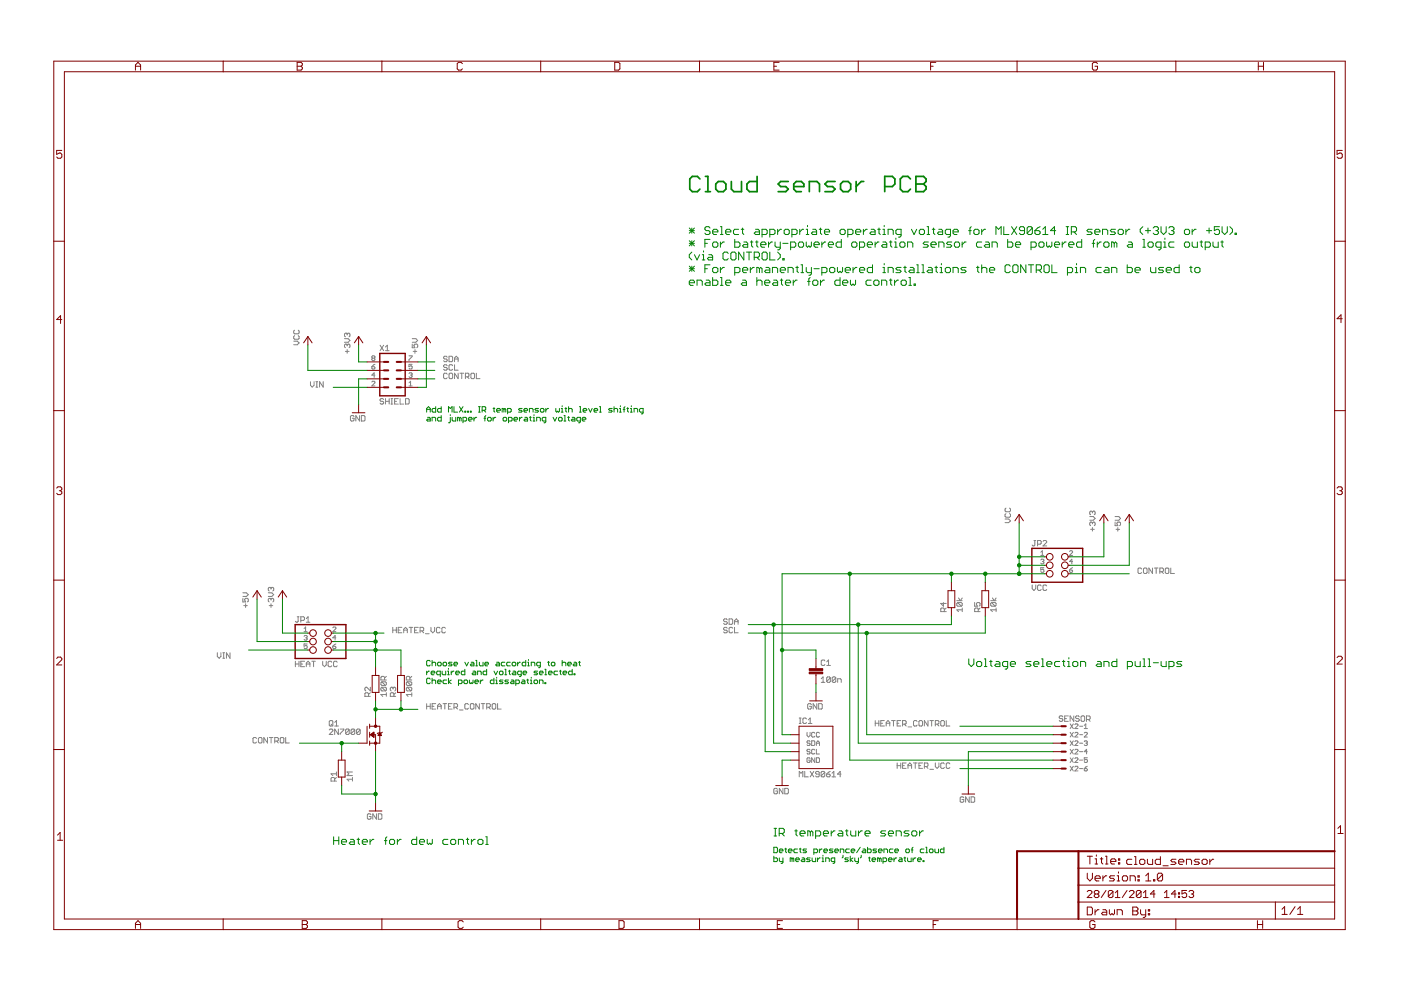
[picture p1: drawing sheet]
<?xml version="1.0" encoding="utf-8"?>
<!DOCTYPE eagle SYSTEM "eagle.dtd">
<!--
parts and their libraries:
SparkFun: Licensing: CC v3.0 Share-Alike You are welcome to use this library for commercial purposes.
-->
<eagle version="6.4">
<drawing>
<settings>
<setting alwaysvectorfont="yes"/>
<setting verticaltext="up"/>
</settings>
<grid distance="0.1" unitdist="inch" unit="inch" style="lines" multiple="1" display="no" altdistance="0.01" altunitdist="inch" altunit="inch"/>
<schematic xreflabel="%F%N/%S.%C%R" xrefpart="/%S.%C%R">
<libraries>
<library name="SteveMarple">
<symbols>
<symbol name="A3L-LOC">
<wire x1="0" y1="0" x2="50.8" y2="0" width="0.1016" layer="94"/>
<wire x1="50.8" y1="0" x2="98.425" y2="0" width="0.1016" layer="94"/>
<wire x1="98.425" y1="0" x2="146.05" y2="0" width="0.1016" layer="94"/>
<wire x1="146.05" y1="0" x2="193.675" y2="0" width="0.1016" layer="94"/>
<wire x1="193.675" y1="0" x2="241.3" y2="0" width="0.1016" layer="94"/>
<wire x1="241.3" y1="0" x2="288.925" y2="0" width="0.1016" layer="94"/>
<wire x1="288.925" y1="0" x2="336.55" y2="0" width="0.1016" layer="94"/>
<wire x1="336.55" y1="0" x2="387.35" y2="0" width="0.1016" layer="94"/>
<wire x1="387.35" y1="0" x2="387.35" y2="53.975" width="0.1016" layer="94"/>
<wire x1="387.35" y1="53.975" x2="387.35" y2="104.775" width="0.1016" layer="94"/>
<wire x1="387.35" y1="104.775" x2="387.35" y2="155.575" width="0.1016" layer="94"/>
<wire x1="387.35" y1="155.575" x2="387.35" y2="206.375" width="0.1016" layer="94"/>
<wire x1="387.35" y1="206.375" x2="387.35" y2="260.35" width="0.1016" layer="94"/>
<wire x1="146.05" y1="260.35" x2="98.425" y2="260.35" width="0.1016" layer="94"/>
<wire x1="98.425" y1="260.35" x2="50.8" y2="260.35" width="0.1016" layer="94"/>
<wire x1="50.8" y1="260.35" x2="0" y2="260.35" width="0.1016" layer="94"/>
<wire x1="0" y1="260.35" x2="0" y2="206.375" width="0.1016" layer="94"/>
<wire x1="0" y1="206.375" x2="0" y2="155.575" width="0.1016" layer="94"/>
<wire x1="0" y1="155.575" x2="0" y2="104.775" width="0.1016" layer="94"/>
<wire x1="0" y1="104.775" x2="0" y2="53.975" width="0.1016" layer="94"/>
<wire x1="0" y1="53.975" x2="0" y2="0" width="0.1016" layer="94"/>
<wire x1="3.175" y1="3.175" x2="50.8" y2="3.175" width="0.1016" layer="94"/>
<wire x1="50.8" y1="3.175" x2="98.425" y2="3.175" width="0.1016" layer="94"/>
<wire x1="98.425" y1="3.175" x2="146.05" y2="3.175" width="0.1016" layer="94"/>
<wire x1="146.05" y1="3.175" x2="193.675" y2="3.175" width="0.1016" layer="94"/>
<wire x1="193.675" y1="3.175" x2="241.3" y2="3.175" width="0.1016" layer="94"/>
<wire x1="241.3" y1="3.175" x2="288.925" y2="3.175" width="0.1016" layer="94"/>
<wire x1="288.925" y1="3.175" x2="307.34" y2="3.175" width="0.1016" layer="94"/>
<wire x1="336.55" y1="3.175" x2="307.34" y2="3.175" width="0.1016" layer="94"/>
<wire x1="336.55" y1="3.175" x2="366.395" y2="3.175" width="0.1016" layer="94"/>
<wire x1="366.395" y1="3.175" x2="384.175" y2="3.175" width="0.1016" layer="94"/>
<wire x1="384.175" y1="3.175" x2="384.175" y2="8.255" width="0.1016" layer="94"/>
<wire x1="384.175" y1="8.255" x2="384.175" y2="13.335" width="0.1016" layer="94"/>
<wire x1="384.175" y1="13.335" x2="384.175" y2="18.415" width="0.1016" layer="94"/>
<wire x1="384.175" y1="18.415" x2="384.175" y2="23.495" width="0.1016" layer="94"/>
<wire x1="384.175" y1="23.495" x2="384.175" y2="53.975" width="0.1016" layer="94"/>
<wire x1="384.175" y1="53.975" x2="384.175" y2="104.775" width="0.1016" layer="94"/>
<wire x1="384.175" y1="104.775" x2="384.175" y2="155.575" width="0.1016" layer="94"/>
<wire x1="384.175" y1="155.575" x2="384.175" y2="206.375" width="0.1016" layer="94"/>
<wire x1="384.175" y1="206.375" x2="384.175" y2="257.175" width="0.1016" layer="94"/>
<wire x1="384.175" y1="257.175" x2="336.55" y2="257.175" width="0.1016" layer="94"/>
<wire x1="336.55" y1="257.175" x2="288.925" y2="257.175" width="0.1016" layer="94"/>
<wire x1="288.925" y1="257.175" x2="241.3" y2="257.175" width="0.1016" layer="94"/>
<wire x1="241.3" y1="257.175" x2="193.675" y2="257.175" width="0.1016" layer="94"/>
<wire x1="193.675" y1="257.175" x2="146.05" y2="257.175" width="0.1016" layer="94"/>
<wire x1="146.05" y1="257.175" x2="98.425" y2="257.175" width="0.1016" layer="94"/>
<wire x1="98.425" y1="257.175" x2="50.8" y2="257.175" width="0.1016" layer="94"/>
<wire x1="50.8" y1="257.175" x2="3.175" y2="257.175" width="0.1016" layer="94"/>
<wire x1="3.175" y1="257.175" x2="3.175" y2="206.375" width="0.1016" layer="94"/>
<wire x1="3.175" y1="206.375" x2="3.175" y2="155.575" width="0.1016" layer="94"/>
<wire x1="3.175" y1="155.575" x2="3.175" y2="104.775" width="0.1016" layer="94"/>
<wire x1="3.175" y1="104.775" x2="3.175" y2="53.975" width="0.1016" layer="94"/>
<wire x1="3.175" y1="53.975" x2="3.175" y2="3.175" width="0.1016" layer="94"/>
<wire x1="387.35" y1="260.35" x2="336.55" y2="260.35" width="0.1016" layer="94"/>
<wire x1="336.55" y1="260.35" x2="288.925" y2="260.35" width="0.1016" layer="94"/>
<wire x1="288.925" y1="260.35" x2="241.3" y2="260.35" width="0.1016" layer="94"/>
<wire x1="241.3" y1="260.35" x2="193.675" y2="260.35" width="0.1016" layer="94"/>
<wire x1="193.675" y1="260.35" x2="146.05" y2="260.35" width="0.1016" layer="94"/>
<wire x1="193.675" y1="260.35" x2="193.675" y2="257.175" width="0.1016" layer="94"/>
<wire x1="193.675" y1="3.175" x2="193.675" y2="0" width="0.1016" layer="94"/>
<wire x1="0" y1="104.775" x2="3.175" y2="104.775" width="0.1016" layer="94"/>
<wire x1="384.175" y1="155.575" x2="387.35" y2="155.575" width="0.1016" layer="94"/>
<wire x1="98.425" y1="257.175" x2="98.425" y2="260.35" width="0.1016" layer="94"/>
<wire x1="98.425" y1="3.175" x2="98.425" y2="0" width="0.1016" layer="94"/>
<wire x1="288.925" y1="260.35" x2="288.925" y2="257.175" width="0.1016" layer="94"/>
<wire x1="288.925" y1="3.175" x2="288.925" y2="0" width="0.1016" layer="94"/>
<wire x1="0" y1="53.975" x2="3.175" y2="53.975" width="0.1016" layer="94"/>
<wire x1="384.175" y1="104.775" x2="387.35" y2="104.775" width="0.1016" layer="94"/>
<wire x1="0" y1="155.575" x2="3.175" y2="155.575" width="0.1016" layer="94"/>
<wire x1="384.175" y1="206.375" x2="387.35" y2="206.375" width="0.1016" layer="94"/>
<wire x1="50.8" y1="257.175" x2="50.8" y2="260.35" width="0.1016" layer="94"/>
<wire x1="0" y1="206.375" x2="3.175" y2="206.375" width="0.1016" layer="94"/>
<wire x1="384.175" y1="53.975" x2="387.35" y2="53.975" width="0.1016" layer="94"/>
<wire x1="146.05" y1="257.175" x2="146.05" y2="260.35" width="0.1016" layer="94"/>
<wire x1="241.3" y1="260.35" x2="241.3" y2="257.175" width="0.1016" layer="94"/>
<wire x1="336.55" y1="260.35" x2="336.55" y2="257.175" width="0.1016" layer="94"/>
<wire x1="336.55" y1="3.175" x2="336.55" y2="0" width="0.1016" layer="94"/>
<wire x1="241.3" y1="3.175" x2="241.3" y2="0" width="0.1016" layer="94"/>
<wire x1="146.05" y1="3.175" x2="146.05" y2="0" width="0.1016" layer="94"/>
<wire x1="50.8" y1="0" x2="50.8" y2="3.175" width="0.1016" layer="94"/>
<wire x1="288.925" y1="3.175" x2="288.925" y2="23.495" width="0.6096" layer="94"/>
<wire x1="288.925" y1="23.495" x2="307.34" y2="23.495" width="0.6096" layer="94"/>
<wire x1="307.34" y1="23.495" x2="384.175" y2="23.495" width="0.6096" layer="94"/>
<wire x1="366.395" y1="3.175" x2="366.395" y2="8.255" width="0.1016" layer="94"/>
<wire x1="366.395" y1="8.255" x2="384.175" y2="8.255" width="0.1016" layer="94"/>
<wire x1="366.395" y1="8.255" x2="307.34" y2="8.255" width="0.1016" layer="94"/>
<wire x1="307.34" y1="8.255" x2="307.34" y2="3.175" width="0.6096" layer="94"/>
<wire x1="307.34" y1="8.255" x2="307.34" y2="13.335" width="0.6096" layer="94"/>
<wire x1="307.34" y1="13.335" x2="384.175" y2="13.335" width="0.1016" layer="94"/>
<wire x1="307.34" y1="13.335" x2="307.34" y2="18.415" width="0.6096" layer="94"/>
<wire x1="307.34" y1="18.415" x2="384.175" y2="18.415" width="0.1016" layer="94"/>
<wire x1="307.34" y1="18.415" x2="307.34" y2="23.495" width="0.6096" layer="94"/>
<text x="24.384" y="0.254" size="2.54" layer="94" font="vector">A</text>
<text x="74.422" y="0.254" size="2.54" layer="94" font="vector">B</text>
<text x="121.158" y="0.254" size="2.54" layer="94" font="vector">C</text>
<text x="169.418" y="0.254" size="2.54" layer="94" font="vector">D</text>
<text x="216.916" y="0.254" size="2.54" layer="94" font="vector">E</text>
<text x="263.652" y="0.254" size="2.54" layer="94" font="vector">F</text>
<text x="310.642" y="0.254" size="2.54" layer="94" font="vector">G</text>
<text x="360.934" y="0.254" size="2.54" layer="94" font="vector">H</text>
<text x="385.064" y="28.702" size="2.54" layer="94" font="vector">1</text>
<text x="384.81" y="79.502" size="2.54" layer="94" font="vector">2</text>
<text x="384.81" y="130.302" size="2.54" layer="94" font="vector">3</text>
<text x="384.81" y="181.864" size="2.54" layer="94" font="vector">4</text>
<text x="384.81" y="231.14" size="2.54" layer="94" font="vector">5</text>
<text x="361.188" y="257.556" size="2.54" layer="94" font="vector">H</text>
<text x="311.404" y="257.556" size="2.54" layer="94" font="vector">G</text>
<text x="262.89" y="257.556" size="2.54" layer="94" font="vector">F</text>
<text x="215.9" y="257.556" size="2.54" layer="94" font="vector">E</text>
<text x="168.148" y="257.556" size="2.54" layer="94" font="vector">D</text>
<text x="120.904" y="257.556" size="2.54" layer="94" font="vector">C</text>
<text x="72.898" y="257.556" size="2.54" layer="94" font="vector">B</text>
<text x="24.384" y="257.556" size="2.54" layer="94" font="vector">A</text>
<text x="0.762" y="231.14" size="2.54" layer="94" font="vector">5</text>
<text x="0.762" y="181.61" size="2.54" layer="94" font="vector">4</text>
<text x="0.762" y="130.302" size="2.54" layer="94" font="vector">3</text>
<text x="0.762" y="79.248" size="2.54" layer="94" font="vector">2</text>
<text x="1.016" y="26.67" size="2.54" layer="94" font="vector">1</text>
<text x="321.691" y="19.431" size="2.54" layer="94" font="vector">&gt;DRAWING_NAME</text>
<text x="309.88" y="9.525" size="2.286" layer="94" font="vector">&gt;LAST_DATE_TIME</text>
<text x="368.3" y="4.445" size="2.54" layer="94" font="vector">&gt;SHEET</text>
<text x="309.88" y="4.318" size="2.54" layer="94">Drawn By:</text>
<text x="309.88" y="19.558" size="2.54" layer="94">Title:</text>
<text x="309.88" y="14.478" size="2.54" layer="94">Version:</text>
</symbol>
<symbol name="RESISTOR">
<wire x1="-2.54" y1="1.016" x2="2.54" y2="1.016" width="0.254" layer="94"/>
<wire x1="-2.54" y1="-1.016" x2="2.54" y2="-1.016" width="0.254" layer="94"/>
<wire x1="-2.54" y1="1.016" x2="-2.54" y2="-1.016" width="0.254" layer="94"/>
<wire x1="2.54" y1="1.016" x2="2.54" y2="-1.016" width="0.254" layer="94"/>
<text x="-3.81" y="1.4986" size="1.778" layer="95">&gt;NAME</text>
<text x="-3.81" y="-3.302" size="1.778" layer="96">&gt;VALUE</text>
<pin name="2" x="5.08" y="0" visible="off" length="short" direction="pas" swaplevel="1" rot="R180"/>
<pin name="1" x="-5.08" y="0" visible="off" length="short" direction="pas" swaplevel="1"/>
</symbol>
<symbol name="ML8">
<wire x1="3.81" y1="-5.08" x2="-3.81" y2="-5.08" width="0.4064" layer="94"/>
<wire x1="-3.81" y1="7.62" x2="-3.81" y2="-5.08" width="0.4064" layer="94"/>
<wire x1="3.81" y1="-5.08" x2="3.81" y2="7.62" width="0.4064" layer="94"/>
<wire x1="-3.81" y1="7.62" x2="3.81" y2="7.62" width="0.4064" layer="94"/>
<wire x1="1.27" y1="5.08" x2="2.54" y2="5.08" width="0.6096" layer="94"/>
<wire x1="1.27" y1="2.54" x2="2.54" y2="2.54" width="0.6096" layer="94"/>
<wire x1="1.27" y1="0" x2="2.54" y2="0" width="0.6096" layer="94"/>
<wire x1="1.27" y1="-2.54" x2="2.54" y2="-2.54" width="0.6096" layer="94"/>
<wire x1="-2.54" y1="5.08" x2="-1.27" y2="5.08" width="0.6096" layer="94"/>
<wire x1="-2.54" y1="2.54" x2="-1.27" y2="2.54" width="0.6096" layer="94"/>
<wire x1="-2.54" y1="0" x2="-1.27" y2="0" width="0.6096" layer="94"/>
<wire x1="-2.54" y1="-2.54" x2="-1.27" y2="-2.54" width="0.6096" layer="94"/>
<text x="-3.81" y="-7.62" size="1.778" layer="96">&gt;VALUE</text>
<text x="-3.81" y="8.382" size="1.778" layer="95">&gt;NAME</text>
<pin name="1" x="7.62" y="-2.54" visible="pad" length="middle" direction="pas" swaplevel="1" rot="R180"/>
<pin name="2" x="-7.62" y="-2.54" visible="pad" length="middle" direction="pas" swaplevel="1"/>
<pin name="3" x="7.62" y="0" visible="pad" length="middle" direction="pas" swaplevel="1" rot="R180"/>
<pin name="4" x="-7.62" y="0" visible="pad" length="middle" direction="pas" swaplevel="1"/>
<pin name="5" x="7.62" y="2.54" visible="pad" length="middle" direction="pas" swaplevel="1" rot="R180"/>
<pin name="6" x="-7.62" y="2.54" visible="pad" length="middle" direction="pas" swaplevel="1"/>
<pin name="7" x="7.62" y="5.08" visible="pad" length="middle" direction="pas" swaplevel="1" rot="R180"/>
<pin name="8" x="-7.62" y="5.08" visible="pad" length="middle" direction="pas" swaplevel="1"/>
</symbol>
<symbol name="MLX90614">
<wire x1="-5.08" y1="-5.08" x2="-5.08" y2="7.62" width="0.254" layer="94"/>
<wire x1="-5.08" y1="7.62" x2="5.08" y2="7.62" width="0.254" layer="94"/>
<wire x1="5.08" y1="7.62" x2="5.08" y2="-5.08" width="0.254" layer="94"/>
<wire x1="5.08" y1="-5.08" x2="-5.08" y2="-5.08" width="0.254" layer="94"/>
<pin name="SDA" x="-7.62" y="2.54" visible="pin" length="short"/>
<pin name="SCL" x="-7.62" y="0" visible="pin" length="short"/>
<pin name="VCC" x="-7.62" y="5.08" visible="pin" length="short" direction="pwr"/>
<pin name="GND" x="-7.62" y="-2.54" visible="pin" length="short" direction="pwr"/>
<text x="-5.08" y="8.382" size="1.778" layer="95">&gt;NAME</text>
<text x="-5.08" y="-7.62" size="1.778" layer="96">&gt;VALUE</text>
</symbol>
<symbol name="N-MOSFET">
<wire x1="-1.778" y1="0.762" x2="-1.778" y2="0" width="0.254" layer="94"/>
<wire x1="-1.778" y1="0" x2="-1.778" y2="-0.762" width="0.254" layer="94"/>
<wire x1="-1.778" y1="3.175" x2="-1.778" y2="2.54" width="0.254" layer="94"/>
<wire x1="-1.778" y1="2.54" x2="-1.778" y2="1.905" width="0.254" layer="94"/>
<wire x1="-1.778" y1="0" x2="0" y2="0" width="0.1524" layer="94"/>
<wire x1="0" y1="0" x2="0" y2="-2.54" width="0.1524" layer="94"/>
<wire x1="-1.778" y1="-1.905" x2="-1.778" y2="-2.54" width="0.254" layer="94"/>
<wire x1="-1.778" y1="-2.54" x2="-1.778" y2="-3.175" width="0.254" layer="94"/>
<wire x1="-2.54" y1="2.54" x2="-2.54" y2="-2.54" width="0.254" layer="94"/>
<wire x1="0" y1="-2.54" x2="-1.778" y2="-2.54" width="0.1524" layer="94"/>
<wire x1="1.27" y1="2.54" x2="1.27" y2="0.508" width="0.1524" layer="94"/>
<wire x1="1.27" y1="0.508" x2="1.27" y2="-2.54" width="0.1524" layer="94"/>
<wire x1="0" y1="-2.54" x2="1.27" y2="-2.54" width="0.1524" layer="94"/>
<wire x1="-1.778" y1="2.54" x2="1.27" y2="2.54" width="0.1524" layer="94"/>
<wire x1="2.032" y1="0.762" x2="1.778" y2="0.508" width="0.1524" layer="94"/>
<wire x1="1.778" y1="0.508" x2="1.27" y2="0.508" width="0.1524" layer="94"/>
<wire x1="1.27" y1="0.508" x2="0.762" y2="0.508" width="0.1524" layer="94"/>
<wire x1="0.762" y1="0.508" x2="0.508" y2="0.254" width="0.1524" layer="94"/>
<circle x="0" y="-2.54" radius="0.3592" width="0" layer="94"/>
<circle x="0" y="2.54" radius="0.3592" width="0" layer="94"/>
<text x="-13.97" y="0" size="1.778" layer="96">&gt;VALUE</text>
<text x="-13.97" y="2.54" size="1.778" layer="95">&gt;NAME</text>
<pin name="S" x="0" y="-5.08" visible="off" length="short" direction="pas" rot="R90"/>
<pin name="G" x="-5.08" y="-2.54" visible="off" length="short" direction="pas"/>
<pin name="D" x="0" y="5.08" visible="off" length="short" direction="pas" rot="R270"/>
<polygon width="0.1524" layer="94">
<vertex x="1.27" y="0.508"/>
<vertex x="0.762" y="-0.254"/>
<vertex x="1.778" y="-0.254"/>
</polygon>
<polygon width="0.1524" layer="94">
<vertex x="-1.524" y="0"/>
<vertex x="-0.508" y="0.762"/>
<vertex x="-0.508" y="-0.762"/>
</polygon>
</symbol>
</symbols>
<devicesets>
<deviceset name="FRAME-A3" prefix="FRAME">
<gates>
<gate name="G$1" symbol="A3L-LOC" x="0" y="0"/>
</gates>
<devices>
<device name="">
<technologies>
<technology name=""/>
</technologies>
</device>
</devices>
</deviceset>
<deviceset name="RESISTOR" prefix="R" uservalue="yes">
<gates>
<gate name="G$1" symbol="RESISTOR" x="0" y="0"/>
</gates>
<devices>
<device name="" package="RES-AXIAL-0.4">
<connects>
<connect gate="G$1" pin="1" pad="P$1"/>
<connect gate="G$1" pin="2" pad="P$2"/>
</connects>
<technologies>
<technology name=""/>
</technologies>
</device>
<device name="1206-HAND" package="1206-HAND">
<connects>
<connect gate="G$1" pin="1" pad="1"/>
<connect gate="G$1" pin="2" pad="2"/>
</connects>
<technologies>
<technology name=""/>
</technologies>
</device>
</devices>
</deviceset>
<deviceset name="ML8">
<gates>
<gate name="G$1" symbol="ML8" x="0" y="0"/>
</gates>
<devices>
<device name="" package="ML8">
<connects>
<connect gate="G$1" pin="1" pad="1"/>
<connect gate="G$1" pin="2" pad="2"/>
<connect gate="G$1" pin="3" pad="3"/>
<connect gate="G$1" pin="4" pad="4"/>
<connect gate="G$1" pin="5" pad="5"/>
<connect gate="G$1" pin="6" pad="6"/>
<connect gate="G$1" pin="7" pad="7"/>
<connect gate="G$1" pin="8" pad="8"/>
</connects>
<technologies>
<technology name=""/>
</technologies>
</device>
</devices>
</deviceset>
<deviceset name="MLX90614" prefix="IC" uservalue="yes">
<gates>
<gate name="G$1" symbol="MLX90614" x="0" y="0"/>
</gates>
<devices>
<device name="TO-39" package="TO39-4">
<connects>
<connect gate="G$1" pin="GND" pad="4"/>
<connect gate="G$1" pin="SCL" pad="1"/>
<connect gate="G$1" pin="SDA" pad="2"/>
<connect gate="G$1" pin="VCC" pad="3"/>
</connects>
<technologies>
<technology name=""/>
</technologies>
</device>
</devices>
</deviceset>
<deviceset name="2N7000" prefix="Q">
<gates>
<gate name="G$1" symbol="N-MOSFET" x="0" y="0"/>
</gates>
<devices>
<device name="" package="TO-92">
<connects>
<connect gate="G$1" pin="D" pad="3"/>
<connect gate="G$1" pin="G" pad="2"/>
<connect gate="G$1" pin="S" pad="1"/>
</connects>
<technologies>
<technology name=""/>
</technologies>
</device>
</devices>
</deviceset>
</devicesets>
</library>
<library name="supply1">
<symbols>
<symbol name="+5V">
<wire x1="1.27" y1="-1.905" x2="0" y2="0" width="0.254" layer="94"/>
<wire x1="0" y1="0" x2="-1.27" y2="-1.905" width="0.254" layer="94"/>
<text x="-2.54" y="-5.08" size="1.778" layer="96" rot="R90">&gt;VALUE</text>
<pin name="+5V" x="0" y="-2.54" visible="off" length="short" direction="sup" rot="R90"/>
</symbol>
<symbol name="+3V3">
<wire x1="1.27" y1="-1.905" x2="0" y2="0" width="0.254" layer="94"/>
<wire x1="0" y1="0" x2="-1.27" y2="-1.905" width="0.254" layer="94"/>
<text x="-2.54" y="-5.08" size="1.778" layer="96" rot="R90">&gt;VALUE</text>
<pin name="+3V3" x="0" y="-2.54" visible="off" length="short" direction="sup" rot="R90"/>
</symbol>
<symbol name="GND">
<wire x1="-1.905" y1="0" x2="1.905" y2="0" width="0.254" layer="94"/>
<text x="-2.54" y="-2.54" size="1.778" layer="96">&gt;VALUE</text>
<pin name="GND" x="0" y="2.54" visible="off" length="short" direction="sup" rot="R270"/>
</symbol>
<symbol name="VCC">
<wire x1="1.27" y1="-1.905" x2="0" y2="0" width="0.254" layer="94"/>
<wire x1="0" y1="0" x2="-1.27" y2="-1.905" width="0.254" layer="94"/>
<text x="-2.54" y="-2.54" size="1.778" layer="96" rot="R90">&gt;VALUE</text>
<pin name="VCC" x="0" y="-2.54" visible="off" length="short" direction="sup" rot="R90"/>
</symbol>
</symbols>
<devicesets>
<deviceset name="+5V" prefix="P+">
<gates>
<gate name="1" symbol="+5V" x="0" y="0"/>
</gates>
<devices>
<device name="">
<technologies>
<technology name=""/>
</technologies>
</device>
</devices>
</deviceset>
<deviceset name="+3V3" prefix="+3V3">
<gates>
<gate name="G$1" symbol="+3V3" x="0" y="0"/>
</gates>
<devices>
<device name="">
<technologies>
<technology name=""/>
</technologies>
</device>
</devices>
</deviceset>
<deviceset name="GND" prefix="GND">
<gates>
<gate name="1" symbol="GND" x="0" y="0"/>
</gates>
<devices>
<device name="">
<technologies>
<technology name=""/>
</technologies>
</device>
</devices>
</deviceset>
<deviceset name="VCC" prefix="P+">
<gates>
<gate name="VCC" symbol="VCC" x="0" y="0"/>
</gates>
<devices>
<device name="">
<technologies>
<technology name=""/>
</technologies>
</device>
</devices>
</deviceset>
</devicesets>
</library>
<library name="SparkFun">
<symbols>
<symbol name="CAP">
<wire x1="0" y1="2.54" x2="0" y2="2.032" width="0.1524" layer="94"/>
<wire x1="0" y1="0" x2="0" y2="0.508" width="0.1524" layer="94"/>
<text x="1.524" y="2.921" size="1.778" layer="95">&gt;NAME</text>
<text x="1.524" y="-2.159" size="1.778" layer="96">&gt;VALUE</text>
<rectangle x1="-2.032" y1="0.508" x2="2.032" y2="1.016" layer="94"/>
<rectangle x1="-2.032" y1="1.524" x2="2.032" y2="2.032" layer="94"/>
<pin name="1" x="0" y="5.08" visible="off" length="short" direction="pas" swaplevel="1" rot="R270"/>
<pin name="2" x="0" y="-2.54" visible="off" length="short" direction="pas" swaplevel="1" rot="R90"/>
</symbol>
</symbols>
<devicesets>
<deviceset name="CAP" prefix="C" uservalue="yes">
<gates>
<gate name="G$1" symbol="CAP" x="0" y="0"/>
</gates>
<devices>
<device name="PTH" package="CAP-PTH-SMALL">
<connects>
<connect gate="G$1" pin="1" pad="1"/>
<connect gate="G$1" pin="2" pad="2"/>
</connects>
<technologies>
<technology name=""/>
</technologies>
</device>
<device name="PTH2" package="CAP-PTH-SMALL2">
<connects>
<connect gate="G$1" pin="1" pad="1"/>
<connect gate="G$1" pin="2" pad="2"/>
</connects>
<technologies>
<technology name=""/>
</technologies>
</device>
<device name="0805" package="0805">
<connects>
<connect gate="G$1" pin="1" pad="1"/>
<connect gate="G$1" pin="2" pad="2"/>
</connects>
<technologies>
<technology name=""/>
</technologies>
</device>
<device name="PTH3" package="CAP-PTH-LARGE">
<connects>
<connect gate="G$1" pin="1" pad="1"/>
<connect gate="G$1" pin="2" pad="2"/>
</connects>
<technologies>
<technology name=""/>
</technologies>
</device>
<device name="SMD" package="GRM43D">
<connects>
<connect gate="G$1" pin="1" pad="A"/>
<connect gate="G$1" pin="2" pad="C"/>
</connects>
<technologies>
<technology name=""/>
</technologies>
</device>
<device name="0603-CAP" package="0603-CAP">
<connects>
<connect gate="G$1" pin="1" pad="1"/>
<connect gate="G$1" pin="2" pad="2"/>
</connects>
<technologies>
<technology name=""/>
</technologies>
</device>
<device name="0402-CAP" package="0402-CAP">
<connects>
<connect gate="G$1" pin="1" pad="1"/>
<connect gate="G$1" pin="2" pad="2"/>
</connects>
<technologies>
<technology name=""/>
</technologies>
</device>
<device name="PTH1" package="CAP-PTH-5MM">
<connects>
<connect gate="G$1" pin="1" pad="1"/>
<connect gate="G$1" pin="2" pad="2"/>
</connects>
<technologies>
<technology name=""/>
</technologies>
</device>
<device name="_" package="AXIAL-5MM">
<connects>
<connect gate="G$1" pin="1" pad="P$1"/>
<connect gate="G$1" pin="2" pad="P$2"/>
</connects>
<technologies>
<technology name=""/>
</technologies>
</device>
<device name="1210" package="1210">
<connects>
<connect gate="G$1" pin="1" pad="1"/>
<connect gate="G$1" pin="2" pad="2"/>
</connects>
<technologies>
<technology name=""/>
</technologies>
</device>
<device name="1206" package="1206">
<connects>
<connect gate="G$1" pin="1" pad="1"/>
<connect gate="G$1" pin="2" pad="2"/>
</connects>
<technologies>
<technology name=""/>
</technologies>
</device>
<device name="ASMD" package="CTZ3">
<connects>
<connect gate="G$1" pin="1" pad="+"/>
<connect gate="G$1" pin="2" pad="-"/>
</connects>
<technologies>
<technology name=""/>
</technologies>
</device>
<device name="KIT" package="CAP-PTH-SMALL-KIT">
<connects>
<connect gate="G$1" pin="1" pad="1"/>
<connect gate="G$1" pin="2" pad="2"/>
</connects>
<technologies>
<technology name=""/>
</technologies>
</device>
</devices>
</deviceset>
</devicesets>
</library>
<library name="pinhead">
<symbols>
<symbol name="PINH2X3">
<wire x1="-6.35" y1="-5.08" x2="8.89" y2="-5.08" width="0.4064" layer="94"/>
<wire x1="8.89" y1="-5.08" x2="8.89" y2="5.08" width="0.4064" layer="94"/>
<wire x1="8.89" y1="5.08" x2="-6.35" y2="5.08" width="0.4064" layer="94"/>
<wire x1="-6.35" y1="5.08" x2="-6.35" y2="-5.08" width="0.4064" layer="94"/>
<text x="-6.35" y="5.715" size="1.778" layer="95">&gt;NAME</text>
<text x="-6.35" y="-7.62" size="1.778" layer="96">&gt;VALUE</text>
<pin name="1" x="-2.54" y="2.54" visible="pad" length="short" direction="pas" function="dot"/>
<pin name="2" x="5.08" y="2.54" visible="pad" length="short" direction="pas" function="dot" rot="R180"/>
<pin name="3" x="-2.54" y="0" visible="pad" length="short" direction="pas" function="dot"/>
<pin name="4" x="5.08" y="0" visible="pad" length="short" direction="pas" function="dot" rot="R180"/>
<pin name="5" x="-2.54" y="-2.54" visible="pad" length="short" direction="pas" function="dot"/>
<pin name="6" x="5.08" y="-2.54" visible="pad" length="short" direction="pas" function="dot" rot="R180"/>
</symbol>
</symbols>
<devicesets>
<deviceset name="PINHD-2X3" prefix="JP" uservalue="yes">
<gates>
<gate name="A" symbol="PINH2X3" x="0" y="0"/>
</gates>
<devices>
<device name="" package="2X03">
<connects>
<connect gate="A" pin="1" pad="1"/>
<connect gate="A" pin="2" pad="2"/>
<connect gate="A" pin="3" pad="3"/>
<connect gate="A" pin="4" pad="4"/>
<connect gate="A" pin="5" pad="5"/>
<connect gate="A" pin="6" pad="6"/>
</connects>
<technologies>
<technology name=""/>
</technologies>
</device>
<device name="/90" package="2X03/90">
<connects>
<connect gate="A" pin="1" pad="1"/>
<connect gate="A" pin="2" pad="2"/>
<connect gate="A" pin="3" pad="3"/>
<connect gate="A" pin="4" pad="4"/>
<connect gate="A" pin="5" pad="5"/>
<connect gate="A" pin="6" pad="6"/>
</connects>
<technologies>
<technology name=""/>
</technologies>
</device>
</devices>
</deviceset>
</devicesets>
</library>
<library name="con-molex">
<symbols>
<symbol name="MV">
<wire x1="1.27" y1="0" x2="0" y2="0" width="0.6096" layer="94"/>
<text x="2.54" y="-0.762" size="1.524" layer="95">&gt;NAME</text>
<text x="-0.762" y="1.397" size="1.778" layer="96">&gt;VALUE</text>
<pin name="S" x="-2.54" y="0" visible="off" length="short" direction="pas"/>
</symbol>
<symbol name="M">
<wire x1="1.27" y1="0" x2="0" y2="0" width="0.6096" layer="94"/>
<text x="2.54" y="-0.762" size="1.524" layer="95">&gt;NAME</text>
<pin name="S" x="-2.54" y="0" visible="off" length="short" direction="pas"/>
</symbol>
</symbols>
<devicesets>
<deviceset name="22-23-2061" prefix="X" uservalue="yes">
<gates>
<gate name="-1" symbol="MV" x="0" y="5.08" addlevel="always" swaplevel="1"/>
<gate name="-2" symbol="M" x="0" y="2.54" addlevel="always" swaplevel="1"/>
<gate name="-3" symbol="M" x="0" y="0" addlevel="always" swaplevel="1"/>
<gate name="-4" symbol="M" x="0" y="-2.54" addlevel="always" swaplevel="1"/>
<gate name="-5" symbol="M" x="0" y="-5.08" addlevel="always" swaplevel="1"/>
<gate name="-6" symbol="M" x="0" y="-7.62" addlevel="always" swaplevel="1"/>
</gates>
<devices>
<device name="" package="22-23-2061">
<connects>
<connect gate="-1" pin="S" pad="1"/>
<connect gate="-2" pin="S" pad="2"/>
<connect gate="-3" pin="S" pad="3"/>
<connect gate="-4" pin="S" pad="4"/>
<connect gate="-5" pin="S" pad="5"/>
<connect gate="-6" pin="S" pad="6"/>
</connects>
<technologies>
<technology name="">
<attribute name="MF" value="MOLEX" constant="no"/>
<attribute name="MPN" value="22-23-2061" constant="no"/>
<attribute name="OC_FARNELL" value="1462922" constant="no"/>
<attribute name="OC_NEWARK" value="27C1933" constant="no"/>
</technology>
</technologies>
</device>
</devices>
</deviceset>
</devicesets>
</library>
</libraries>
<attributes>
</attributes>
<variantdefs>
</variantdefs>
<classes>
<class number="0" name="default" width="0" drill="0">
</class>
<class number="1" name="power" width="0.381" drill="0">
</class>
</classes>
<parts>
<part name="FRAME1" library="SteveMarple" deviceset="FRAME-A3" device=""/>
<part name="X1" library="SteveMarple" deviceset="ML8" device="" value="SHIELD"/>
<part name="+3V1" library="supply1" deviceset="+3V3" device=""/>
<part name="GND1" library="supply1" deviceset="GND" device=""/>
<part name="P+1" library="supply1" deviceset="+5V" device=""/>
<part name="P+2" library="supply1" deviceset="VCC" device=""/>
<part name="JP2" library="pinhead" deviceset="PINHD-2X3" device="" value="VCC"/>
<part name="R4" library="SteveMarple" deviceset="RESISTOR" device="" value="10k"/>
<part name="R5" library="SteveMarple" deviceset="RESISTOR" device="" value="10k"/>
<part name="+3V2" library="supply1" deviceset="+3V3" device=""/>
<part name="P+3" library="supply1" deviceset="+5V" device=""/>
<part name="IC1" library="SteveMarple" deviceset="MLX90614" device="TO-39" value="MLX90614"/>
<part name="Q1" library="SteveMarple" deviceset="2N7000" device=""/>
<part name="R1" library="SteveMarple" deviceset="RESISTOR" device="" value="1M"/>
<part name="GND7" library="supply1" deviceset="GND" device=""/>
<part name="+3V4" library="supply1" deviceset="+3V3" device=""/>
<part name="P+4" library="supply1" deviceset="+5V" device=""/>
<part name="R2" library="SteveMarple" deviceset="RESISTOR" device="" value="100R"/>
<part name="P+7" library="supply1" deviceset="VCC" device=""/>
<part name="C1" library="SparkFun" deviceset="CAP" device="PTH" value="100n"/>
<part name="GND3" library="supply1" deviceset="GND" device=""/>
<part name="JP1" library="pinhead" deviceset="PINHD-2X3" device="" value="HEAT VCC"/>
<part name="GND4" library="supply1" deviceset="GND" device=""/>
<part name="GND8" library="supply1" deviceset="GND" device=""/>
<part name="R3" library="SteveMarple" deviceset="RESISTOR" device="" value="100R"/>
<part name="X2" library="con-molex" deviceset="22-23-2061" device="" value="SENSOR"/>
</parts>
<sheets>
<sheet>
<plain>
<text x="111.76" y="152.4" size="1.778" layer="91">Add MLX... IR temp sensor with level shifting
and jumper for operating voltage</text>
<text x="111.76" y="73.66" size="1.778" layer="91">Choose value according to heat
required and voltage selected.
Check power dissapation.</text>
<text x="215.9" y="27.94" size="2.54" layer="91" ratio="10">IR temperature sensor</text>
<text x="215.9" y="20.32" size="1.778" layer="91">Detects presence/absence of cloud
by measuring 'sky' temperature.</text>
<text x="190.5" y="220.98" size="5.08" layer="91" ratio="10">Cloud sensor PCB</text>
<text x="190.5" y="210.82" size="2.54" layer="91" align="top-left">* Select appropriate operating voltage for MLX90614 IR sensor (+3V3 or +5V).
* For battery-powered operation sensor can be powered from a logic output
(via CONTROL).
* For permanently-powered installations the CONTROL pin can be used to
enable a heater for dew control.</text>
<text x="274.32" y="78.74" size="2.54" layer="91" ratio="10">Voltage selection and pull-ups</text>
<text x="83.82" y="25.4" size="2.54" layer="91" ratio="10">Heater for dew control</text>
<text x="327.406" y="14.478" size="2.54" layer="94">1.0</text>
</plain>
<instances>
<instance part="FRAME1" gate="G$1" x="0" y="0"/>
<instance part="X1" gate="G$1" x="101.6" y="165.1"/>
<instance part="+3V1" gate="G$1" x="91.44" y="177.8"/>
<instance part="GND1" gate="1" x="91.44" y="154.94"/>
<instance part="P+1" gate="1" x="111.76" y="177.8"/>
<instance part="P+2" gate="VCC" x="76.2" y="177.8"/>
<instance part="JP2" gate="A" x="299.72" y="109.22"/>
<instance part="R4" gate="G$1" x="269.24" y="99.06" rot="R90"/>
<instance part="R5" gate="G$1" x="279.4" y="99.06" rot="R90"/>
<instance part="+3V2" gate="G$1" x="314.96" y="124.46"/>
<instance part="P+3" gate="1" x="322.58" y="124.46"/>
<instance part="IC1" gate="G$1" x="228.6" y="53.34"/>
<instance part="Q1" gate="G$1" x="96.52" y="58.42"/>
<instance part="R1" gate="G$1" x="86.36" y="48.26" rot="R90"/>
<instance part="GND7" gate="1" x="96.52" y="35.56"/>
<instance part="+3V4" gate="G$1" x="68.58" y="101.6"/>
<instance part="P+4" gate="1" x="60.96" y="101.6"/>
<instance part="R2" gate="G$1" x="96.52" y="73.66" rot="R90"/>
<instance part="P+7" gate="VCC" x="289.56" y="124.46"/>
<instance part="C1" gate="G$1" x="228.6" y="76.2"/>
<instance part="GND3" gate="1" x="228.6" y="68.58"/>
<instance part="JP1" gate="A" x="78.74" y="86.36"/>
<instance part="GND4" gate="1" x="274.32" y="40.64"/>
<instance part="GND8" gate="1" x="218.44" y="43.18"/>
<instance part="R3" gate="G$1" x="104.14" y="73.66" rot="R90"/>
<instance part="X2" gate="-1" x="302.26" y="60.96"/>
<instance part="X2" gate="-2" x="302.26" y="58.42"/>
<instance part="X2" gate="-3" x="302.26" y="55.88"/>
<instance part="X2" gate="-4" x="302.26" y="53.34"/>
<instance part="X2" gate="-5" x="302.26" y="50.8"/>
<instance part="X2" gate="-6" x="302.26" y="48.26"/>
</instances>
<busses>
</busses>
<nets>
<net name="+5V" class="1">
<segment>
<pinref part="X1" gate="G$1" pin="1"/>
<wire x1="109.22" y1="162.56" x2="111.76" y2="162.56" width="0.1524" layer="91"/>
<pinref part="P+1" gate="1" pin="+5V"/>
<wire x1="111.76" y1="162.56" x2="111.76" y2="175.26" width="0.1524" layer="91"/>
</segment>
<segment>
<pinref part="JP2" gate="A" pin="4"/>
<wire x1="304.8" y1="109.22" x2="322.58" y2="109.22" width="0.1524" layer="91"/>
<pinref part="P+3" gate="1" pin="+5V"/>
<wire x1="322.58" y1="109.22" x2="322.58" y2="121.92" width="0.1524" layer="91"/>
</segment>
<segment>
<wire x1="76.2" y1="86.36" x2="60.96" y2="86.36" width="0.1524" layer="91"/>
<pinref part="P+4" gate="1" pin="+5V"/>
<wire x1="60.96" y1="86.36" x2="60.96" y2="99.06" width="0.1524" layer="91"/>
<pinref part="JP1" gate="A" pin="3"/>
</segment>
</net>
<net name="+3V3" class="1">
<segment>
<pinref part="X1" gate="G$1" pin="8"/>
<wire x1="93.98" y1="170.18" x2="91.44" y2="170.18" width="0.1524" layer="91"/>
<pinref part="+3V1" gate="G$1" pin="+3V3"/>
<wire x1="91.44" y1="170.18" x2="91.44" y2="175.26" width="0.1524" layer="91"/>
</segment>
<segment>
<pinref part="JP2" gate="A" pin="2"/>
<wire x1="304.8" y1="111.76" x2="314.96" y2="111.76" width="0.1524" layer="91"/>
<pinref part="+3V2" gate="G$1" pin="+3V3"/>
<wire x1="314.96" y1="111.76" x2="314.96" y2="121.92" width="0.1524" layer="91"/>
</segment>
<segment>
<wire x1="76.2" y1="88.9" x2="68.58" y2="88.9" width="0.1524" layer="91"/>
<pinref part="+3V4" gate="G$1" pin="+3V3"/>
<wire x1="68.58" y1="88.9" x2="68.58" y2="99.06" width="0.1524" layer="91"/>
<pinref part="JP1" gate="A" pin="1"/>
</segment>
</net>
<net name="GND" class="1">
<segment>
<pinref part="GND1" gate="1" pin="GND"/>
<wire x1="91.44" y1="157.48" x2="91.44" y2="165.1" width="0.1524" layer="91"/>
<pinref part="X1" gate="G$1" pin="4"/>
<wire x1="91.44" y1="165.1" x2="93.98" y2="165.1" width="0.1524" layer="91"/>
</segment>
<segment>
<pinref part="GND8" gate="1" pin="GND"/>
<pinref part="IC1" gate="G$1" pin="GND"/>
<wire x1="218.44" y1="50.8" x2="220.98" y2="50.8" width="0.1524" layer="91"/>
<wire x1="218.44" y1="50.8" x2="218.44" y2="45.72" width="0.1524" layer="91"/>
</segment>
<segment>
<pinref part="R1" gate="G$1" pin="1"/>
<pinref part="GND7" gate="1" pin="GND"/>
<wire x1="96.52" y1="38.1" x2="96.52" y2="40.64" width="0.1524" layer="91"/>
<wire x1="96.52" y1="40.64" x2="86.36" y2="40.64" width="0.1524" layer="91"/>
<wire x1="86.36" y1="40.64" x2="86.36" y2="43.18" width="0.1524" layer="91"/>
<junction x="96.52" y="40.64"/>
<pinref part="Q1" gate="G$1" pin="S"/>
<wire x1="96.52" y1="40.64" x2="96.52" y2="53.34" width="0.1524" layer="91"/>
</segment>
<segment>
<pinref part="GND3" gate="1" pin="GND"/>
<pinref part="C1" gate="G$1" pin="2"/>
<wire x1="228.6" y1="73.66" x2="228.6" y2="71.12" width="0.1524" layer="91"/>
</segment>
<segment>
<pinref part="GND4" gate="1" pin="GND"/>
<wire x1="274.32" y1="53.34" x2="274.32" y2="43.18" width="0.1524" layer="91"/>
<pinref part="X2" gate="-4" pin="S"/>
<wire x1="274.32" y1="53.34" x2="299.72" y2="53.34" width="0.1524" layer="91"/>
</segment>
</net>
<net name="VIN" class="1">
<segment>
<pinref part="X1" gate="G$1" pin="2"/>
<wire x1="93.98" y1="162.56" x2="83.82" y2="162.56" width="0.1524" layer="91"/>
<label x="81.28" y="162.56" size="1.778" layer="95" rot="MR0"/>
</segment>
<segment>
<wire x1="76.2" y1="83.82" x2="58.42" y2="83.82" width="0.1524" layer="91"/>
<label x="53.34" y="81.28" size="1.778" layer="95" rot="MR0"/>
<pinref part="JP1" gate="A" pin="5"/>
</segment>
</net>
<net name="SDA" class="0">
<segment>
<pinref part="X1" gate="G$1" pin="7"/>
<wire x1="109.22" y1="170.18" x2="114.3" y2="170.18" width="0.1524" layer="91"/>
<label x="116.84" y="170.18" size="1.778" layer="95"/>
</segment>
<segment>
<label x="205.74" y="91.44" size="1.778" layer="95" rot="MR0"/>
<pinref part="R4" gate="G$1" pin="1"/>
<wire x1="215.9" y1="91.44" x2="208.28" y2="91.44" width="0.1524" layer="91"/>
<wire x1="215.9" y1="91.44" x2="215.9" y2="55.88" width="0.1524" layer="91"/>
<pinref part="IC1" gate="G$1" pin="SDA"/>
<wire x1="215.9" y1="55.88" x2="220.98" y2="55.88" width="0.1524" layer="91"/>
<junction x="215.9" y="91.44"/>
<wire x1="241.3" y1="91.44" x2="215.9" y2="91.44" width="0.1524" layer="91"/>
<wire x1="241.3" y1="91.44" x2="269.24" y2="91.44" width="0.1524" layer="91"/>
<wire x1="269.24" y1="91.44" x2="269.24" y2="93.98" width="0.1524" layer="91"/>
<junction x="241.3" y="91.44"/>
<wire x1="241.3" y1="91.44" x2="241.3" y2="55.88" width="0.1524" layer="91"/>
<wire x1="241.3" y1="55.88" x2="299.72" y2="55.88" width="0.1524" layer="91"/>
<pinref part="X2" gate="-3" pin="S"/>
</segment>
</net>
<net name="SCL" class="0">
<segment>
<pinref part="X1" gate="G$1" pin="5"/>
<wire x1="109.22" y1="167.64" x2="114.3" y2="167.64" width="0.1524" layer="91"/>
<label x="116.84" y="167.64" size="1.778" layer="95"/>
</segment>
<segment>
<label x="205.74" y="88.9" size="1.778" layer="95" rot="MR0"/>
<pinref part="R5" gate="G$1" pin="1"/>
<wire x1="208.28" y1="88.9" x2="213.36" y2="88.9" width="0.1524" layer="91"/>
<pinref part="IC1" gate="G$1" pin="SCL"/>
<wire x1="220.98" y1="53.34" x2="213.36" y2="53.34" width="0.1524" layer="91"/>
<wire x1="213.36" y1="53.34" x2="213.36" y2="88.9" width="0.1524" layer="91"/>
<junction x="213.36" y="88.9"/>
<wire x1="213.36" y1="88.9" x2="243.84" y2="88.9" width="0.1524" layer="91"/>
<wire x1="243.84" y1="88.9" x2="279.4" y2="88.9" width="0.1524" layer="91"/>
<wire x1="279.4" y1="88.9" x2="279.4" y2="93.98" width="0.1524" layer="91"/>
<junction x="243.84" y="88.9"/>
<wire x1="243.84" y1="88.9" x2="243.84" y2="58.42" width="0.1524" layer="91"/>
<wire x1="243.84" y1="58.42" x2="299.72" y2="58.42" width="0.1524" layer="91"/>
<pinref part="X2" gate="-2" pin="S"/>
</segment>
</net>
<net name="CONTROL" class="0">
<segment>
<pinref part="X1" gate="G$1" pin="3"/>
<wire x1="109.22" y1="165.1" x2="114.3" y2="165.1" width="0.1524" layer="91"/>
<label x="116.84" y="165.1" size="1.778" layer="95"/>
</segment>
<segment>
<pinref part="JP2" gate="A" pin="6"/>
<wire x1="304.8" y1="106.68" x2="322.58" y2="106.68" width="0.1524" layer="91"/>
<label x="325.12" y="106.68" size="1.778" layer="95"/>
</segment>
<segment>
<pinref part="Q1" gate="G$1" pin="G"/>
<wire x1="73.66" y1="55.88" x2="86.36" y2="55.88" width="0.1524" layer="91"/>
<junction x="86.36" y="55.88"/>
<wire x1="86.36" y1="55.88" x2="91.44" y2="55.88" width="0.1524" layer="91"/>
<pinref part="R1" gate="G$1" pin="2"/>
<wire x1="86.36" y1="55.88" x2="86.36" y2="53.34" width="0.1524" layer="91"/>
<label x="71.12" y="55.88" size="1.778" layer="95" rot="MR0"/>
</segment>
</net>
<net name="VCC" class="1">
<segment>
<pinref part="X1" gate="G$1" pin="6"/>
<pinref part="P+2" gate="VCC" pin="VCC"/>
<wire x1="93.98" y1="167.64" x2="76.2" y2="167.64" width="0.1524" layer="91"/>
<wire x1="76.2" y1="167.64" x2="76.2" y2="175.26" width="0.1524" layer="91"/>
</segment>
<segment>
<pinref part="R4" gate="G$1" pin="2"/>
<pinref part="R5" gate="G$1" pin="2"/>
<wire x1="218.44" y1="106.68" x2="238.76" y2="106.68" width="0.1524" layer="91"/>
<wire x1="238.76" y1="106.68" x2="269.24" y2="106.68" width="0.1524" layer="91"/>
<wire x1="269.24" y1="106.68" x2="279.4" y2="106.68" width="0.1524" layer="91"/>
<wire x1="279.4" y1="106.68" x2="289.56" y2="106.68" width="0.1524" layer="91"/>
<junction x="289.56" y="106.68"/>
<pinref part="JP2" gate="A" pin="5"/>
<wire x1="297.18" y1="106.68" x2="289.56" y2="106.68" width="0.1524" layer="91"/>
<pinref part="JP2" gate="A" pin="1"/>
<wire x1="289.56" y1="109.22" x2="289.56" y2="111.76" width="0.1524" layer="91"/>
<wire x1="289.56" y1="111.76" x2="297.18" y2="111.76" width="0.1524" layer="91"/>
<junction x="289.56" y="106.68"/>
<junction x="289.56" y="109.22"/>
<wire x1="289.56" y1="106.68" x2="289.56" y2="109.22" width="0.1524" layer="91"/>
<pinref part="JP2" gate="A" pin="3"/>
<wire x1="289.56" y1="109.22" x2="297.18" y2="109.22" width="0.1524" layer="91"/>
<junction x="289.56" y="111.76"/>
<pinref part="P+7" gate="VCC" pin="VCC"/>
<wire x1="289.56" y1="111.76" x2="289.56" y2="121.92" width="0.1524" layer="91"/>
<pinref part="IC1" gate="G$1" pin="VCC"/>
<pinref part="C1" gate="G$1" pin="1"/>
<wire x1="228.6" y1="83.82" x2="228.6" y2="81.28" width="0.1524" layer="91"/>
<wire x1="218.44" y1="83.82" x2="228.6" y2="83.82" width="0.1524" layer="91"/>
<wire x1="218.44" y1="83.82" x2="218.44" y2="58.42" width="0.1524" layer="91"/>
<wire x1="218.44" y1="58.42" x2="220.98" y2="58.42" width="0.1524" layer="91"/>
<junction x="218.44" y="83.82"/>
<wire x1="218.44" y1="83.82" x2="218.44" y2="106.68" width="0.1524" layer="91"/>
<junction x="269.24" y="106.68"/>
<junction x="279.4" y="106.68"/>
<wire x1="269.24" y1="106.68" x2="269.24" y2="104.14" width="0.1524" layer="91"/>
<wire x1="279.4" y1="106.68" x2="279.4" y2="104.14" width="0.1524" layer="91"/>
<junction x="238.76" y="106.68"/>
<wire x1="238.76" y1="106.68" x2="238.76" y2="50.8" width="0.1524" layer="91"/>
<wire x1="238.76" y1="50.8" x2="299.72" y2="50.8" width="0.1524" layer="91"/>
<pinref part="X2" gate="-5" pin="S"/>
</segment>
</net>
<net name="HEATER_VCC" class="1">
<segment>
<wire x1="83.82" y1="83.82" x2="96.52" y2="83.82" width="0.1524" layer="91"/>
<wire x1="96.52" y1="86.36" x2="96.52" y2="88.9" width="0.1524" layer="91"/>
<wire x1="96.52" y1="88.9" x2="83.82" y2="88.9" width="0.1524" layer="91"/>
<junction x="96.52" y="86.36"/>
<wire x1="96.52" y1="83.82" x2="96.52" y2="86.36" width="0.1524" layer="91"/>
<wire x1="96.52" y1="86.36" x2="83.82" y2="86.36" width="0.1524" layer="91"/>
<junction x="96.52" y="83.82"/>
<pinref part="R2" gate="G$1" pin="2"/>
<wire x1="96.52" y1="83.82" x2="96.52" y2="78.74" width="0.1524" layer="91"/>
<pinref part="JP1" gate="A" pin="2"/>
<pinref part="JP1" gate="A" pin="4"/>
<pinref part="JP1" gate="A" pin="6"/>
<junction x="96.52" y="88.9"/>
<wire x1="96.52" y1="88.9" x2="99.06" y2="88.9" width="0.1524" layer="91"/>
<label x="101.6" y="88.9" size="1.778" layer="95"/>
<wire x1="96.52" y1="83.82" x2="104.14" y2="83.82" width="0.1524" layer="91"/>
<pinref part="R3" gate="G$1" pin="2"/>
<wire x1="104.14" y1="83.82" x2="104.14" y2="78.74" width="0.1524" layer="91"/>
</segment>
<segment>
<label x="269.24" y="48.26" size="1.778" layer="95" rot="MR0"/>
<pinref part="X2" gate="-6" pin="S"/>
<wire x1="271.78" y1="48.26" x2="299.72" y2="48.26" width="0.1524" layer="91"/>
</segment>
</net>
<net name="HEATER_CONTROL" class="1">
<segment>
<pinref part="Q1" gate="G$1" pin="D"/>
<pinref part="R2" gate="G$1" pin="1"/>
<wire x1="96.52" y1="68.58" x2="96.52" y2="66.04" width="0.1524" layer="91"/>
<junction x="96.52" y="66.04"/>
<wire x1="96.52" y1="66.04" x2="96.52" y2="63.5" width="0.1524" layer="91"/>
<wire x1="96.52" y1="66.04" x2="104.14" y2="66.04" width="0.1524" layer="91"/>
<label x="111.76" y="66.04" size="1.778" layer="95"/>
<junction x="104.14" y="66.04"/>
<wire x1="104.14" y1="66.04" x2="109.22" y2="66.04" width="0.1524" layer="91"/>
<pinref part="R3" gate="G$1" pin="1"/>
<wire x1="104.14" y1="66.04" x2="104.14" y2="68.58" width="0.1524" layer="91"/>
</segment>
<segment>
<label x="269.24" y="60.96" size="1.778" layer="95" rot="MR0"/>
<wire x1="271.78" y1="60.96" x2="299.72" y2="60.96" width="0.1524" layer="91"/>
<pinref part="X2" gate="-1" pin="S"/>
</segment>
</net>
</nets>
</sheet>
</sheets>
</schematic>
</drawing>
<compatibility>
<note version="6.3" minversion="6.2.2" severity="warning">
Since Version 6.2.2 text objects can contain more than one line,
which will not be processed correctly with this version.
</note>
</compatibility>
</eagle>
